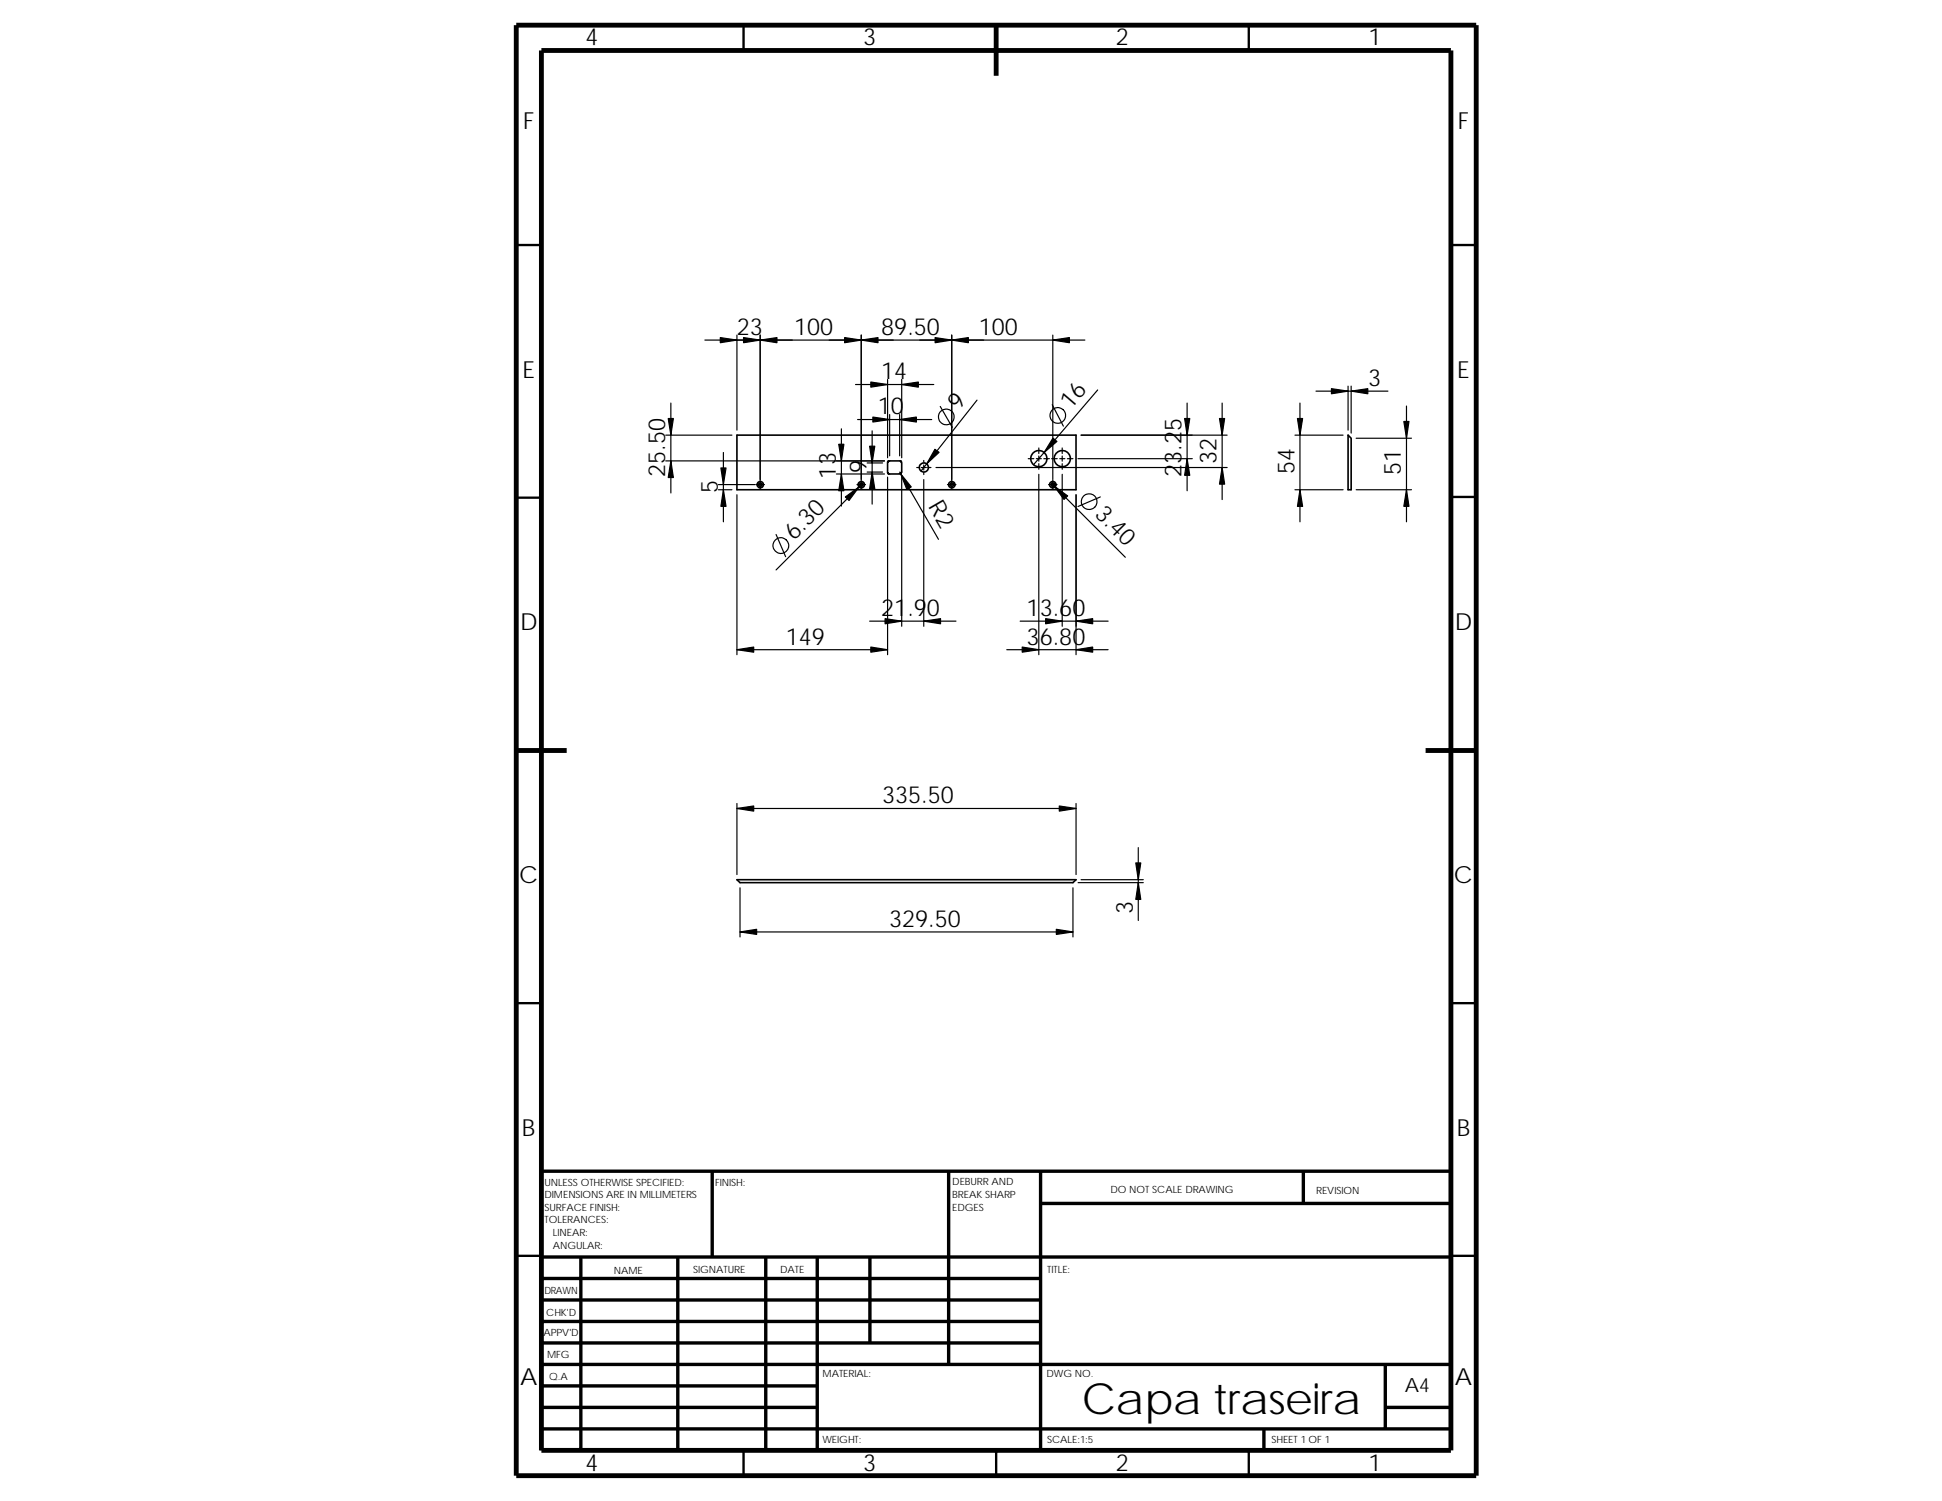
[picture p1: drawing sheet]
<svg xmlns="http://www.w3.org/2000/svg" width="279mm" height="216mm" viewBox="0 0 279 216" stroke-linecap="round" stroke-linejoin="round" font-family="sans-serif">
<g fill="none" stroke="#000" stroke-width=".34">
<path d="M107 3.6v3.7M179.7 3.6v3.7M74.3 35.2h3.6M208.7 35.2h3.7M74.3 71.6h3.6M208.7 71.5h3.7M74.3 144.3h3.6M208.7 144.3h3.7M74.3 180.6h3.6M208.7 180.6h3.7M107 208.6v3.7M143.3 208.6v3.7"/>
<path d="M179.7 208.6v3.7"/>
</g>
<g fill="none" stroke="#000" stroke-width=".49">
<path d="M102.5 168.5v12.3M136.5 168.5v27.8M149.7 168.5v40.1M149.7 173.1h59M187.5 168.5v4.6M208.7 168.5h-130.8v40.1M77.9 180.8h130.8M77.9 196.3h130.8M77.9 199.3h39.7M77.9 183.9h71.8M77.9 187h71.8M77.9 190.1h71.8"/>
<path d="M77.9 193.2h71.8M83.6 180.8v27.8M97.5 180.8v27.8M110.2 180.8v27.8M117.6 180.8v27.8M125.2 180.8v12.4M199.3 196.3v9.2M77.9 202.4h39.7M77.9 205.5h130.8M181.8 205.5v3.1M199.3 202.4h9.4"/>
</g>
<path d="M74.3 3.6h138.1v208.7h-138.1zM77.9 7.3h130.8v201.3h-130.8zM143.3 3.6v7.3M74.3 107.9h7.2M205.1 107.9h7.3" fill="none" stroke="#000" stroke-width=".7" stroke-linecap="butt"/>
<g fill="none" stroke="#000" stroke-width=".23">
<path d="M106 62.6h48.8v7.8h-48.8zM129.7 67.9l-.1 .2-.2 .1h-1.6l-.1-.2v-1.6l.2-.1h1.7l.1 .3v1.3M194 62.6l.4 .4v7.4h-.4zM106 126.5h48.8l-.4 .5h-47.9z"/>
<circle cx="109.4" cy="69.7" r=".25"/>
<circle cx="109.4" cy="69.7" r=".46"/>
<circle cx="123.9" cy="69.7" r=".46"/>
<circle cx="123.9" cy="69.7" r=".25"/>
<circle cx="132.9" cy="67.2" r=".65"/>
<circle cx="136.9" cy="69.7" r=".46"/>
<circle cx="136.9" cy="69.7" r=".25"/>
<circle cx="149.5" cy="66" r="1.16"/>
<circle cx="151.5" cy="69.7" r=".46"/>
<circle cx="151.5" cy="69.7" r=".25"/>
<circle cx="152.8" cy="66" r="1.16"/>
</g>
<g fill="none" stroke="#000" stroke-width=".17">
<path d="M96.5 58v12.9M106 48.2v13.7M109.4 48.9h19.1M109.4 48.2v20.8M114 48.9h-12.6M119.3 48.9h36.8M123.1 55.3h11.2M123.9 48.2v20.8M127.7 54.6v11.2M128 59.6v6M129.4 59.6v6M129.7 54.6v11.2"/>
<path d="M135.3 58.5l1.7 3M136.9 48.2v20.8M140.6 57.6l-8.1 10.2M151.4 58.2l1.6 3.1M151.5 48.2v20.8M157.9 56.1l-9.2 10.7M170.8 58v12.6M175.8 58v13.9M187 58v17.1M189.3 56.3h10.4M194 55.5v6.4M194.4 55.5v6.8"/>
<path d="M202.4 58.4v16.7M95.8 62.6h9.5M95.8 66.3h31.5M103.4 70.4h1.9M103.4 69.7h5.2M104.1 65.1v10M106 71.2v23M108.8 69.7h1.2M109.4 69.1v1.2M111.7 76.9l1.3 3.2M120.3 68.2h7M121.1 61.7v11.1"/>
<path d="M123.3 69.7h1.2M123.4 60.3h10.6M123.9 69.1v1.2M124.2 69.4l-12.5 12.6M124.8 66.6h2.2M124.8 67.9h2.2M125.5 62v10.5M127.7 68.6v25.6M129.4 67.9l5.6 9.7M129.7 68.6v21.5M131.9 67.2h.3M132.5 67.2h.8"/>
<path d="M132.9 66.2v.3M132.9 68v.3M132.9 69v21.1M132.9 66.9v.7M133.6 67.2h.3M134.7 67.2h41.9M136.3 69.7h1.2M136.9 69.1v1.2M147.9 66h.8M149.1 66h.7M149.5 68.2v26M149.5 64.4v.8"/>
<path d="M149.5 66.7v.8M149.5 65.6v.7M150.2 66h.8M150.9 69.7h1.2M151.3 69.5l10.6 10.7M151.3 66h.8M151.5 69.1v1.2M152.5 66h.7M152.8 64.4v.8M152.8 66.7v.8M152.8 68.2v21.9M152.8 65.6v.7"/>
<path d="M153.6 66h.8M154.8 71.2v23M155.1 66h16.4M155.5 62.6h21.1M158.3 71.5l-3.2 1.4M186.3 62.6h6.9M186.3 70.4h6.9M195.1 70.4h8M195.1 63h8M106 93.5h21.7M125.1 89.3h12.4M144.8 93.5h14.6"/>
<path d="M146.8 89.3h12.6M106 115.6v10.2M106 116.3h48.8M154.8 115.6v10.2M106.5 127.7v7.1M106.5 134h47.9M154.4 127.7v7.1M155.1 127h9.4M155.5 126.5h9M163.8 121.9v10.5"/>
<circle cx="136.1" cy="60" r="1.13"/>
<circle cx="152.2" cy="59.8" r="1.13"/>
<circle cx="112.3" cy="78.5" r="1.13"/>
<circle cx="156.7" cy="72.2" r="1.13"/>
</g>
<g fill="#000" stroke="#000" stroke-width=".17">
<path d="M103.6 48.6l2.4 .3-2.4 .4z" fill-rule="evenodd"/>
<path d="M109.4 48.9l2.4-.3v.7z" fill-rule="evenodd"/>
<path d="M107 48.6l2.4 .3-2.4 .4z" fill-rule="evenodd"/>
<path d="M123.9 48.9l2.4-.3v.7z" fill-rule="evenodd"/>
<path d="M121.5 48.6l2.4 .3-2.4 .4z" fill-rule="evenodd"/>
<path d="M125.3 54.9l2.4 .4-2.4 .4z" fill-rule="evenodd"/>
<path d="M129.7 55.3l2.4-.4v.8z" fill-rule="evenodd"/>
<path d="M134.5 48.6l2.4 .3-2.4 .4z" fill-rule="evenodd"/>
<path d="M136.9 48.9l2.4-.3v.7z" fill-rule="evenodd"/>
<path d="M151.5 48.9l2.4-.3v.7z" fill-rule="evenodd"/>
<path d="M191.6 55.9l2.4 .4-2.4 .3z" fill-rule="evenodd"/>
<path d="M194.4 56.3l2.4-.4v.7z" fill-rule="evenodd"/>
<path d="M96.1 60.2h.8l-.4 2.4z" fill-rule="evenodd"/>
<path d="M96.5 66.3l.4 2.4h-.8z" fill-rule="evenodd"/>
<path d="M104.1 70.4l.4 2.4h-.8z" fill-rule="evenodd"/>
<path d="M103.7 67.3h.8l-.4 2.4z" fill-rule="evenodd"/>
<path d="M121.1 68.2l.3 2.4h-.7z" fill-rule="evenodd"/>
<path d="M120.7 63.9h.7l-.3 2.4z" fill-rule="evenodd"/>
<path d="M121.6 71.5l2-1.5-1.4 2z" fill-rule="evenodd"/>
<path d="M125.5 67.9l.4 2.4h-.8z" fill-rule="evenodd"/>
<path d="M125.1 64.2h.8l-.4 2.4z" fill-rule="evenodd"/>
<path d="M125.6 60l2.4 .3-2.4 .4z" fill-rule="evenodd"/>
<path d="M129.4 60.3l2.4-.3v.7z" fill-rule="evenodd"/>
<path d="M129.6 68.2l1.5 1.8-.6 .4z" fill-rule="evenodd"/>
<path d="M134.5 64.6l.6 .5-1.8 1.6z" fill-rule="evenodd"/>
<path d="M151.5 63l.6 .5-1.9 1.6z" fill-rule="evenodd"/>
<path d="M151.6 69.9l2 1.4-.5 .5z" fill-rule="evenodd"/>
<path d="M170.4 60.2h.8l-.4 2.4z" fill-rule="evenodd"/>
<path d="M170.8 66l.4 2.4h-.8z" fill-rule="evenodd"/>
<path d="M175.8 67.2l.4 2.4h-.7z" fill-rule="evenodd"/>
<path d="M175.5 60.2h.7l-.4 2.4z" fill-rule="evenodd"/>
<path d="M187 70.4l.4 2.4h-.7z" fill-rule="evenodd"/>
<path d="M186.7 60.2h.7l-.4 2.4z" fill-rule="evenodd"/>
<path d="M202.4 70.4l.3 2.4h-.7z" fill-rule="evenodd"/>
<path d="M202 60.6h.7l-.3 2.4z" fill-rule="evenodd"/>
<path d="M106 93.5l2.4-.4v.7z" fill-rule="evenodd"/>
<path d="M125.3 93.1l2.4 .4-2.4 .3z" fill-rule="evenodd"/>
<path d="M127.3 89l2.4 .3-2.4 .4z" fill-rule="evenodd"/>
<path d="M132.9 89.3l2.4-.3v.7z" fill-rule="evenodd"/>
<path d="M147.1 93.1l2.4 .4-2.4 .3z" fill-rule="evenodd"/>
<path d="M150.4 89l2.4 .3-2.4 .4z" fill-rule="evenodd"/>
<path d="M154.8 93.5l2.4-.4v.7z" fill-rule="evenodd"/>
<path d="M154.8 89.3l2.4-.3v.7z" fill-rule="evenodd"/>
<path d="M106 116.3l2.4-.4v.8z" fill-rule="evenodd"/>
<path d="M152.4 115.9l2.4 .4-2.4 .4z" fill-rule="evenodd"/>
<path d="M106.5 134l2.4-.3v.7z" fill-rule="evenodd"/>
<path d="M152 133.7l2.4 .3-2.4 .4z" fill-rule="evenodd"/>
<path d="M163.4 124.1h.7l-.3 2.4z" fill-rule="evenodd"/>
<path d="M163.8 127l.3 2.4h-.7z" fill-rule="evenodd"/>
</g>
<text font-size="6.2" x="155.6" y="203.3">Capa traseira</text>
<g font-size="3.4">
<text x="84.2" y="6.5">4</text>
<text x="124.2" y="6.5">3</text>
<text x="160.5" y="6.5">2</text>
<text x="196.9" y="6.5">1</text>
<text x="75.3" y="18.5">F</text>
<text x="209.7" y="18.5">F</text>
<text x="106" y="48.2">23</text>
<text x="114.2" y="48.2">100</text>
<text x="126.8" y="48.2">89.50</text>
<text x="140.8" y="48.2">100</text>
<text x="75.2" y="54.3">E</text>
<text x="126.3" y="59.6">10</text>
<text x="126.8" y="54.6">14</text>
<text x="138" y="59.1" transform="rotate(-52 138 59.1)">9</text>
<text x="154.1" y="58.9" transform="rotate(-49 154.1 58.9)">16</text>
<text x="196.9" y="55.5">3</text>
<text x="209.7" y="54.3">E</text>
<text x="95.7" y="68.6" transform="rotate(-90 95.7 68.6)">25.50</text>
<text x="103.3" y="71" transform="rotate(-90 103.3 71)">5</text>
<text x="120.2" y="68.8" transform="rotate(-90 120.2 68.8)">13</text>
<text x="124.7" y="68.1" transform="rotate(-90 124.7 68.1)">9</text>
<text x="170" y="68.6" transform="rotate(-90 170 68.6)">23.25</text>
<text x="175" y="66.8" transform="rotate(-90 175 66.8)">32</text>
<text x="186.2" y="68.2" transform="rotate(-90 186.2 68.2)">54</text>
<text x="201.5" y="68.3" transform="rotate(-90 201.5 68.3)">51</text>
<text x="114.2" y="77.8" transform="rotate(-45 114.2 77.8)">6.30</text>
<text x="133.5" y="72.8" transform="rotate(60 133.5 72.8)">R2</text>
<text x="157.4" y="74.1" transform="rotate(45 157.4 74.1)">3.40</text>
<text x="126.8" y="88.6">21.90</text>
<text x="147.7" y="88.6">13.60</text>
<text x="74.8" y="90.7">D</text>
<text x="113.1" y="92.7">149</text>
<text x="147.7" y="92.7">36.80</text>
<text x="209.3" y="90.7">D</text>
<text x="126.9" y="115.5">335.50</text>
<text x="74.7" y="127">C</text>
<text x="163" y="131.5" transform="rotate(-90 163 131.5)">3</text>
<text x="209.2" y="127">C</text>
<text x="127.9" y="133.3">329.50</text>
<text x="75.1" y="163.4">B</text>
<text x="209.6" y="163.4">B</text>
<text x="74.8" y="199.2">A</text>
<text x="209.3" y="199.2">A</text>
<text x="84.2" y="211.5">4</text>
<text x="124.2" y="211.5">3</text>
<text x="160.5" y="211.5">2</text>
<text x="196.9" y="211.5">1</text>
</g>
<text font-size="2.8" x="202.1" y="200.3">A4</text>
<g font-size="1.4">
<text x="78.3" y="170.5">UNLESS OTHERWISE SPECIFIED:</text>
<text x="78.3" y="172.3">DIMENSIONS ARE IN MILLIMETERS</text>
<text x="102.9" y="170.5">FINISH:</text>
<text x="137" y="170.5">DEBURR AND</text>
<text x="137" y="172.3">BREAK SHARP</text>
<text x="159.8" y="171.5">DO NOT SCALE DRAWING</text>
<text x="189.4" y="171.7">REVISION</text>
<text x="78.3" y="176">TOLERANCES:</text>
<text x="78.3" y="174.2">SURFACE FINISH:</text>
<text x="79.5" y="177.8">LINEAR:</text>
<text x="79.5" y="179.6">ANGULAR:</text>
<text x="137" y="174.1">EDGES</text>
<text x="88.3" y="183.2">NAME</text>
<text x="99.7" y="183.2">SIGNATURE</text>
<text x="112.2" y="183.1">DATE</text>
<text x="150.7" y="183.1">TITLE:</text>
<text x="78.4" y="186.2">DRAWN</text>
<text x="78.6" y="189.3">CHK'D</text>
<text x="78.2" y="192.2">APPV'D</text>
<text x="78.7" y="195.4">MFG</text>
<text x="79" y="198.5">Q.A</text>
<text x="118.3" y="198.1">MATERIAL:</text>
<text x="150.6" y="198.1">DWG NO.</text>
<text x="118.3" y="207.6">WEIGHT:</text>
<text x="150.6" y="207.6">SCALE:1:5</text>
<text x="182.9" y="207.6">SHEET 1 OF 1</text>
</g>
</svg>
